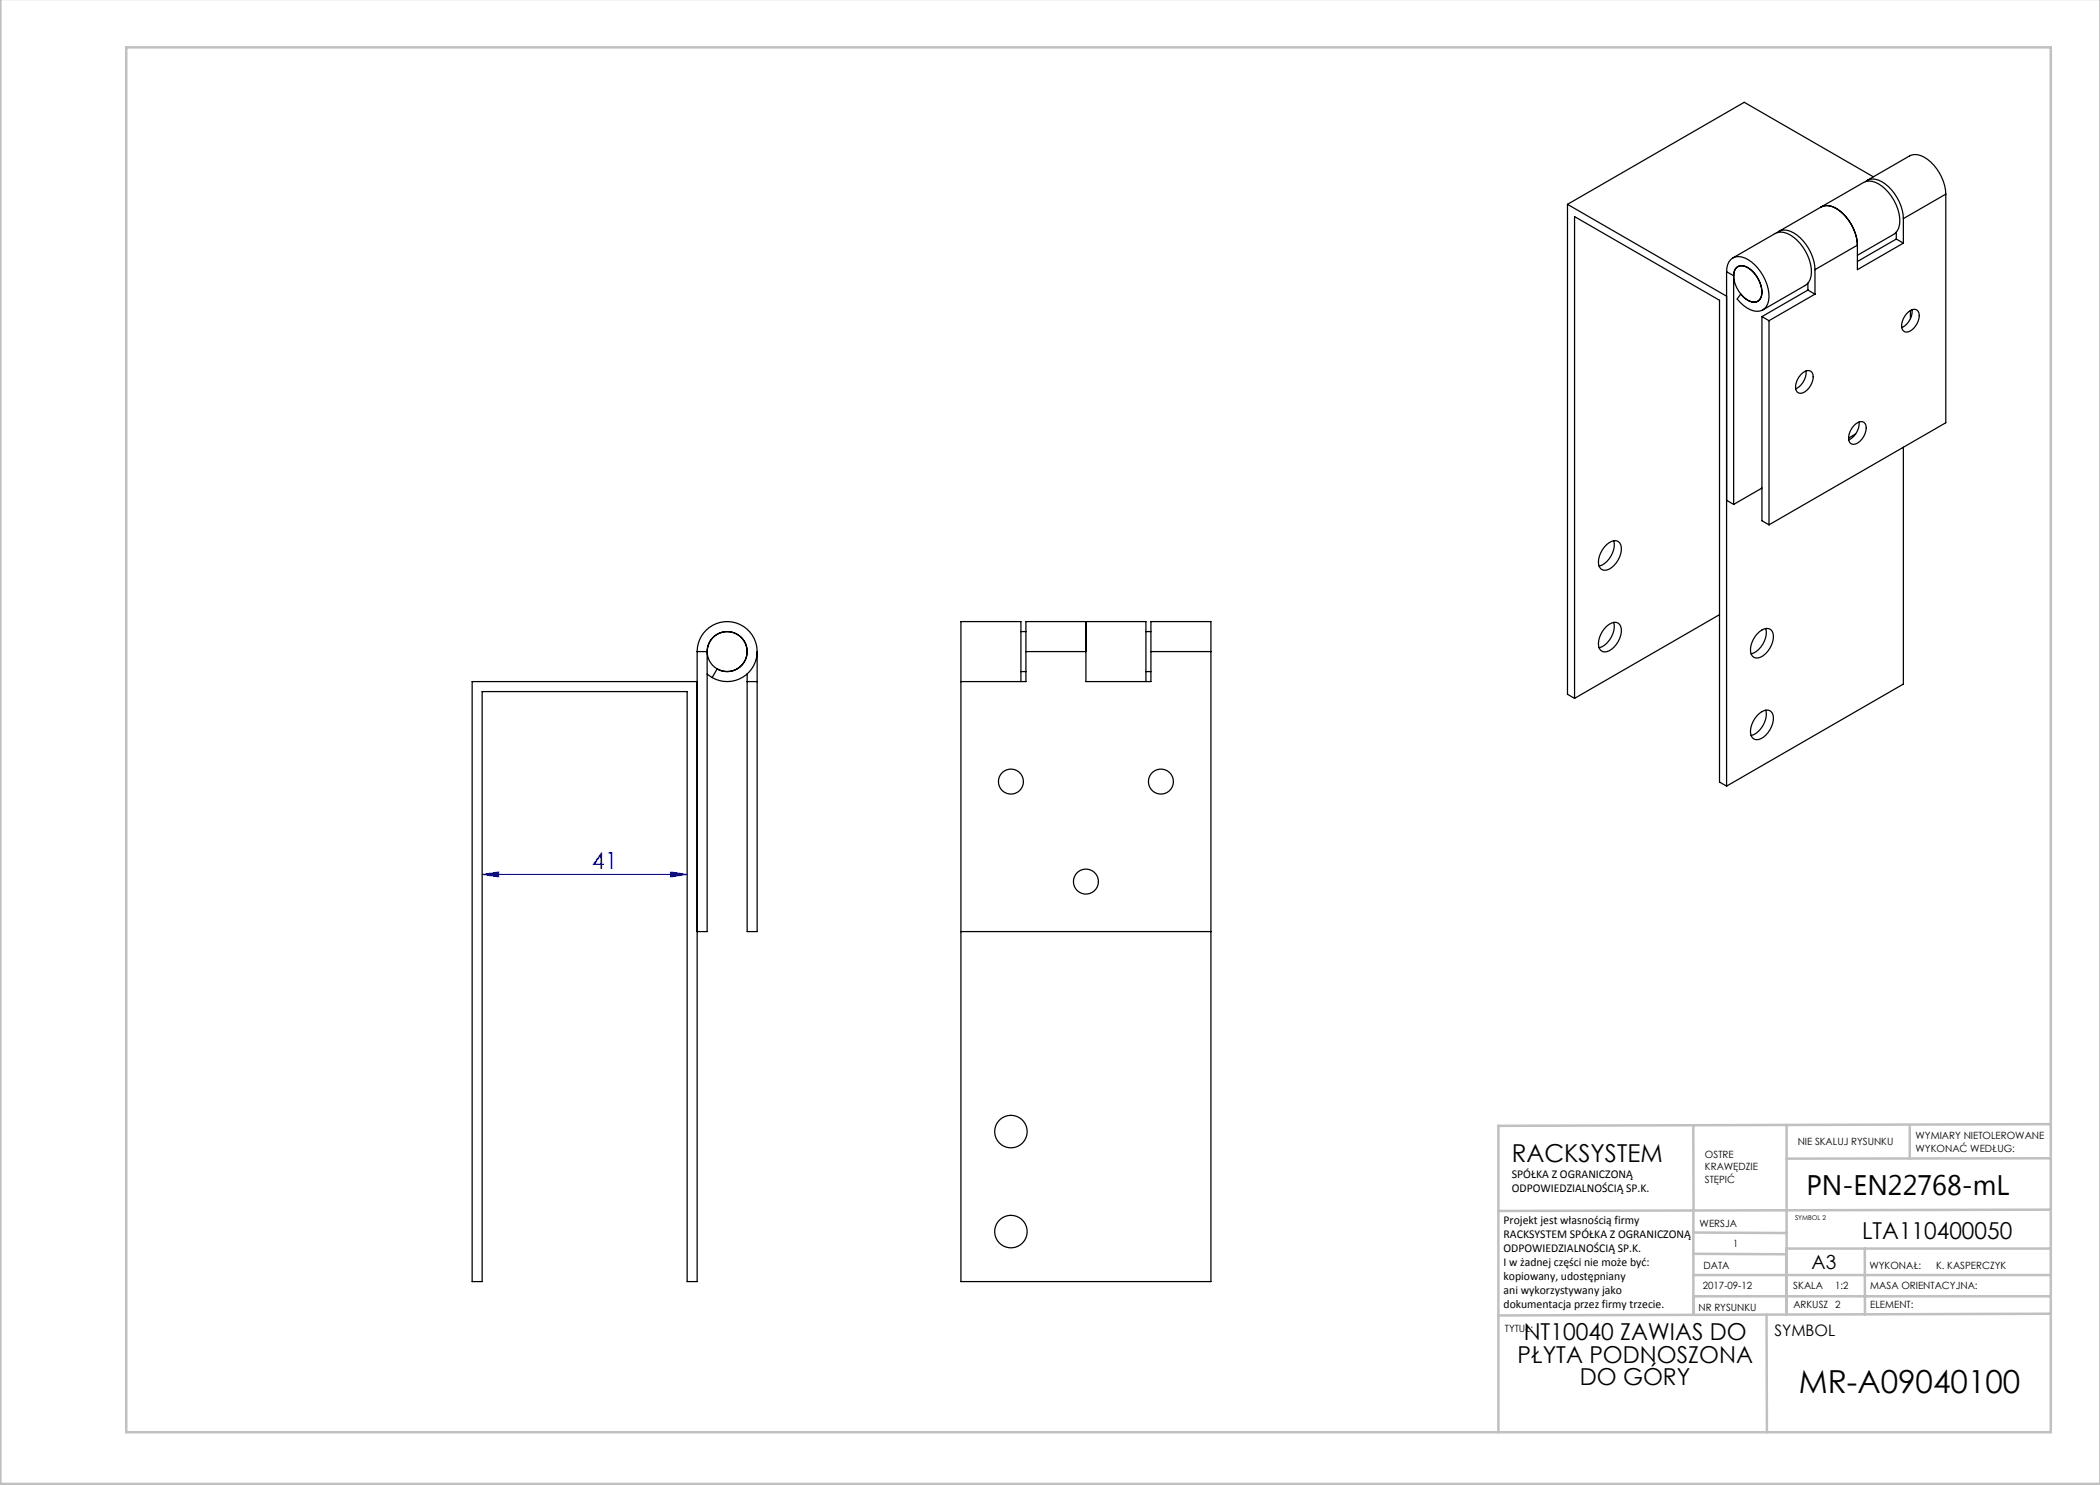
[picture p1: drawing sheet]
<svg xmlns="http://www.w3.org/2000/svg" width="420mm" height="297mm" viewBox="0 0 420 297" stroke-linecap="round" stroke-linejoin="round" font-family="sans-serif">
<path d="M96.4 174.9l3.3-.5v1zM96.4 174.9h41M134.1 174.4l3.3 .5-3.3 .5z" fill="none" stroke="#00f" stroke-width=".2"/>
<g fill="none" stroke="#c0c0c0" stroke-width=".5">
<path d="M.1 -.1v296.9h419.9M25.2 9.5h385v276.9h-385zM338.7 225.2v16.9M357.3 225v37.9M382 225.4v6.3M410.1 224.8l-110.4 .4v61.2M410.1 231.7h-52.8M338.7 259.3h71.5M338.7 255h71.5M338.7 250.8l18.6 .1M338.7 246.5l18.6 .1M338.7 242.1v20.9"/>
<path d="M373 249.7v13.2M410.1 241.9l-110.4 .3M410.2 249.7h-52.9v13.2M353.3 262.9l.1 23.5M410.2 262.7l-110.5 .4"/>
</g>
<path d="M96.4 174.9l3.3-.5v1zM134.1 174.4l3.3 .5-3.3 .5z" fill="#00f"/>
<g fill="none" stroke="#000" stroke-width=".25">
<path d="M373.1 36.3a2.72 2.72 0 0 1 3.3 0 9.4 9.4 0 0 1 4.3 7.4M373.4 36.1l8.5-4.9a3.3 3.3 0 0 1 3.6 .7 9.5 9.5 0 0 1 3.7 6.9M374.7 35.4l-25.8-14.9-35.4 20.4M389.2 38.8l-8.5 4.9M389.2 38.8v45.8l-35.4 20.4M313.5 40.9l31.8 18.3M313.5 40.9v98l1.4 .8M345.3 54.3a2.52 2.52 0 0 1 1-2.5 2.52 2.52 0 0 1 2.7-.2 8.9 8.9 0 0 1 4.7 8.5 2.4 2.4 0 0 1-3.7 1.8 7.3 7.3 0 0 1-2.6-2.1l.7-1a3.3 3.3 0 0 0 3.1 1.6 2.18 2.18 0 0 0 1.1-2.8 5.6 5.6 0 0 0-3.9-4.5 1.68 1.68 0 0 0-1.7 2.1M345.3 54.3l1.4 .9M345.3 54.3v102.9M346.6 51.6l8.4-4.9a3.2 3.2 0 0 1 3.8 .8 9.1 9.1 0 0 1 3.4 7.7 2.57 2.57 0 0 1-1.2 1.9l-8.4 4.9M346.7 55.2v45.7"/>
<path d="M347.4 53.4a2.41 2.41 0 0 1 3 .8 5.7 5.7 0 0 1 1.9 5.1 1.6 1.6 0 0 1-2.5 .9 5.8 5.8 0 0 1-2.9-6zM355.4 46.5a2.72 2.72 0 0 1 3.3 0 9.4 9.4 0 0 1 4.3 7.4M361.6 58l1.4 .8M361.6 58l-9.2 5.3M361.6 56.6v1.4M363 58.8l-9.2 5.3M363 53.9v4.9M364.2 41.4a3.2 3.2 0 0 1 3.8 .8 9.5 9.5 0 0 1 3.5 6.8M364.2 41.4l8.5-4.9a3.2 3.2 0 0 1 3.8 .8 9.1 9.1 0 0 1 3.4 7.7 2.57 2.57 0 0 1-1.2 1.9l-7.2 4.2M364.2 41.4a3.3 3.3 0 0 1 3.6 .7 9.5 9.5 0 0 1 3.7 6.9M364.2 41.4l-8.4 4.9M371.5 49l-8.5 4.9"/>
<path d="M379.3 47.8l-7.8 4.5M379.3 47.8l1.4 .8M379.3 46.4v1.4M380.7 43.7v4.9M380.7 48.6l-9.2 5.3v-4.9M352.4 63.3v40.8l1.4 .9M352.4 63.3l1.4 .8M353.8 64.1v40.9M360.1 75a1.82 1.82 0 0 1 2.1-.8 2.21 2.21 0 0 1 0 2.8 2.4 2.4 0 0 1-2.5 1.6 1.87 1.87 0 0 1-.3-2.6zM361.2 74.2a3.7 3.7 0 0 1-2.1 3.6M381.3 62.7a1.82 1.82 0 0 1 2.1-.7 2.22 2.22 0 0 1 0 2.8 2.4 2.4 0 0 1-2.4 1.6 1.87 1.87 0 0 1-.3-2.6zM382.1 62.1v1.6"/>
<path d="M382.4 61.9a3.7 3.7 0 0 1-2.1 3.6M352.4 97.6l-5.7 3.3M370.7 85.2a1.82 1.82 0 0 1 2.1-.7 2.21 2.21 0 0 1 0 2.7 2.4 2.4 0 0 1-2.4 1.6 1.87 1.87 0 0 1-.4-2.6zM371.1 86.8l-1.4 .8M371.8 84.4a3.7 3.7 0 0 1-2.1 3.6M380.7 89.5v47.3l-35.4 20.4M321.4 108.9a1.72 1.72 0 0 1 2.6-.3 4.2 4.2 0 0 1-1.6 4.9 1.48 1.48 0 0 1-1.5 .6 1.48 1.48 0 0 1-1.2-1.1 4.7 4.7 0 0 1 1.7-4.1zM322.7 108.2a4.6 4.6 0 0 1-2.9 5M345.3 100.1l1.4 .8M139.4 130.3a6 6 0 0 1 7.1-5.9 6 6 0 0 1 4.6 8 6 6 0 0 1-8.7 3.1M139.4 130.3h2M139.4 130.3v126h-2v-118h-41v118h-2v-120h45"/>
<path d="M141.4 130.3a4 4 0 0 1 4.7-3.9 4 4 0 0 1 3.1 5.3 4 4 0 0 1-5.8 2.1l-1 1.7M141.4 134.8l1 .7M141.4 130.3v56h-2M149.4 136.3h2M151.4 130.3v56h-2v-51.5M192.2 136.3v-12h12v12M204.2 134.3h1M204.2 126.3h1M205.2 130.3v-6h24v12M205.2 130.3h12M205.2 130.3v6h-13M217.2 124.3v6z"/>
<path d="M217.2 130.3v6h13v-6M229.2 134.3h1M229.2 126.3h1M230.2 130.3v-6h12v6M230.2 130.3h12M242.2 130.3v126h-50v-120M314.9 139.7v-96.4l29 16.8v96.3l1.4 .8M321.4 125.2a1.72 1.72 0 0 1 2.6-.3 4.2 4.2 0 0 1-1.6 4.9 1.48 1.48 0 0 1-1.5 .6 1.48 1.48 0 0 1-1.2-1.1 4.7 4.7 0 0 1 1.7-4.1zM322.7 124.5a4.6 4.6 0 0 1-2.9 5.1M343.9 122.9l-29 16.8M351.4 126.8a2.14 2.14 0 0 1 2.7-.9 2.71 2.71 0 0 1 .2 3.1 3.9 3.9 0 0 1-3.1 2.6 1.72 1.72 0 0 1-1-2.4 5.4 5.4 0 0 1 1.2-2.4zM353.1 125.7a4.6 4.6 0 0 1-2.9 5.1"/>
<path d="M351.4 143.1a2.14 2.14 0 0 1 2.7-.9 2.71 2.71 0 0 1 .2 3.2 3.9 3.9 0 0 1-3.1 2.5 1.72 1.72 0 0 1-1-2.4 5.4 5.4 0 0 1 1.2-2.4zM353.1 142a4.6 4.6 0 0 1-2.9 5.1M192.2 186.3h50"/>
<circle cx="145.4" cy="130.3" r="4"/>
<circle cx="202.2" cy="156.3" r="2.5"/>
<circle cx="232.2" cy="156.3" r="2.5"/>
<circle cx="217.2" cy="176.3" r="2.5"/>
<circle cx="202.2" cy="226.3" r="3.3"/>
<circle cx="202.2" cy="246.3" r="3.3"/>
</g>
<text font-size="6.3" x="359.8" y="278.5">MR-A09040100</text>
<text font-size="5.6" x="361.3" y="239.1">PN-EN22768-mL</text>
<text font-size="4.9" x="302.4" y="232.4">RACKSYSTEM</text>
<text font-size="4.7" fill="#00f" x="118.4" y="173.9">41</text>
<g font-size="4.7">
<text x="372.4" y="247.8">LTA110400050</text>
<text x="304.7" y="268.1">NT10040 ZAWIAS DO</text>
<text x="303.5" y="272.6">PŁYTA PODNOSZONA</text>
<text x="316" y="277.1">DO GÓRY</text>
</g>
<text font-size="3.9" x="362.3" y="253.8">A3</text>
<text font-size="3.2" x="354.9" y="267.2">SYMBOL</text>
<g font-size="2.4">
<text x="302.4" y="235.6">SPÓŁKA Z OGRANICZONĄ</text>
<text x="302.4" y="238.4">ODPOWIEDZIALNOŚCIĄ SP.K.</text>
<text x="300.7" y="244.7">Projekt jest własnością firmy</text>
<text x="300.7" y="247.5">RACKSYSTEM SPÓŁKA Z OGRANICZONĄ</text>
<text x="300.7" y="250.3">ODPOWIEDZIALNOŚCIĄ SP.K.</text>
<text x="300.7" y="253.1">I w żadnej części nie może być:</text>
<text x="300.7" y="256">kopiowany, udostępniany</text>
<text x="300.7" y="258.8">ani wykorzystywany jako</text>
<text x="300.7" y="261.6">dokumentacja przez firmy trzecie.</text>
</g>
<g font-size="2">
<text x="383.1" y="227.9">WYMIARY NIETOLEROWANE</text>
<text x="341" y="231.6">OSTRE</text>
<text x="359.5" y="228.9">NIE SKALUJ RYSUNKU</text>
<text x="383.1" y="230.4">WYKONAĆ WEDŁUG:</text>
<text x="341" y="234.1">KRAWĘDZIE</text>
<text x="341" y="236.6">STĘPIĆ</text>
<text x="339.9" y="245.4">WERSJA</text>
<text x="346.6" y="249.5">1</text>
<text x="340.6" y="257.7">2017-09-12</text>
<text x="340.7" y="253.8">DATA</text>
<text x="358.7" y="257.7">SKALA</text>
<text x="367" y="257.7">1:2</text>
<text x="373.9" y="253.8">WYKONAŁ:</text>
<text x="374.1" y="257.7">MASA ORIENTACYJNA:</text>
<text x="387.2" y="253.8">K. KASPERCZYK</text>
<text x="339.7" y="262.3">NR RYSUNKU</text>
<text x="358.7" y="261.7">ARKUSZ 2</text>
<text x="374.1" y="261.7">ELEMENT:</text>
<text x="301" y="266.4">TYTUŁ:</text>
</g>
<text font-size="1.3" x="359" y="244">SYMBOL 2</text>
</svg>
